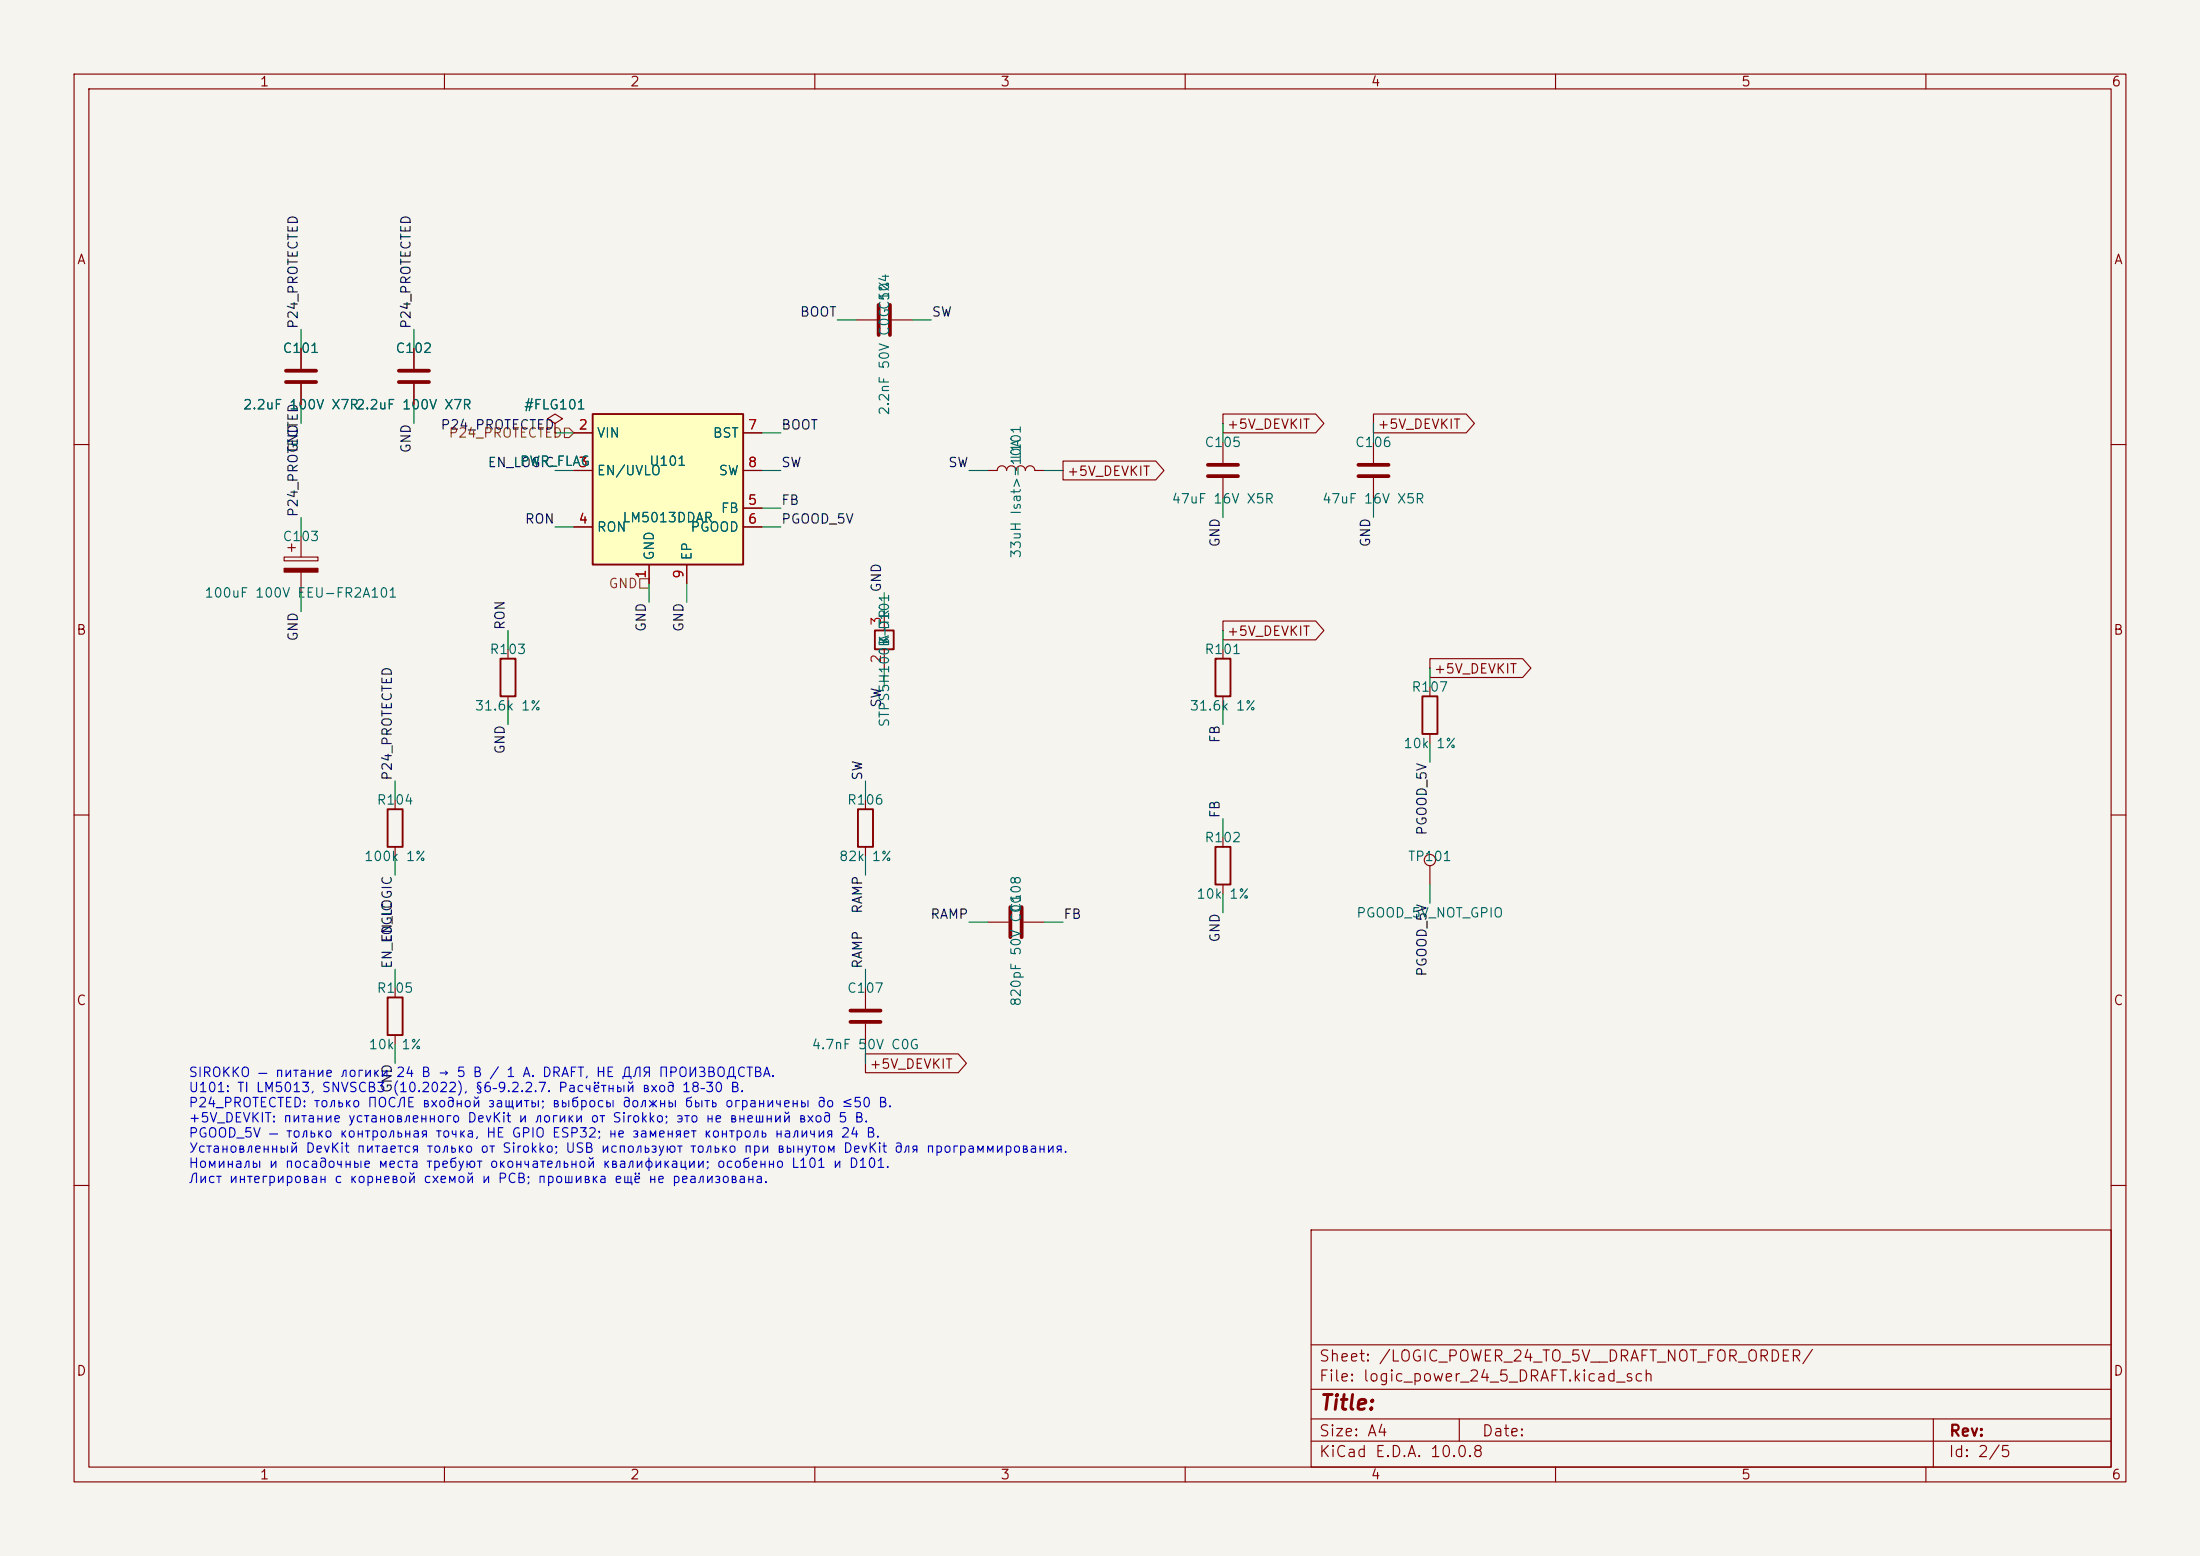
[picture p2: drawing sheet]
<svg xmlns="http://www.w3.org/2000/svg" width="297mm" height="210mm" viewBox="0 0 297 210" stroke-linecap="round" stroke-linejoin="round" font-family="sans-serif">
<path d="M0 0h297v210h-297z" fill="#f5f4ef" stroke="#f5f4ef" stroke-width=".14"/>
<g fill="none" stroke="#840000" stroke-width=".15">
<path d="M10 10h277v190h-277zM12 12h273v186h-273zM60 10v2M110 10v2M160 10v2M210 10v2M260 10v2M40.6 47v2.8M40.6 51.8v2.8M55.9 47v2.8M55.9 51.8v2.8M74.9 57.2l1-.7-1-.6-1 .6 1 .7v1.2"/>
<path d="M74.9 58.4h.1M165.1 59.7v2.8M185.4 59.7v2.8M10 60h2M133.3 63.5h1.3a.64 .64 0 0 1 .7-.6 .64 .64 0 0 1 .6 .6 .64 .64 0 0 1 .6-.6 .64 .64 0 0 1 .7 .6 .64 .64 0 0 1 .6-.6 .64 .64 0 0 1 .6 .6 .64 .64 0 0 1 .7-.6 .64 .64 0 0 1 .6 .6h1.3M165.1 64.5v2.8M185.4 64.5v2.8M285 60h2M68.6 87.6v1.3M68.6 94v1.3M165.1 87.6v1.3M165.1 94v1.3"/>
<path d="M193 92.7v1.3M193 99.1v1.2M10 110h2M116.8 108v1.2M116.8 114.3v1.3M165.1 113v1.3M165.1 119.4v1.3M193 116.8v2.6M285 110h2M53.3 133.4v1.2M53.3 139.7v1.3M116.8 133.4v2.7"/>
<path d="M116.8 138.2v2.8M133.3 124.5h2.8M138.2 124.5h2.8M10 160h2M177 166h108v32h-108zM285 160h2M60 198v2M110 198v2M160 198v2M177 194.5h108M177 191.5h108M177 187.5h108"/>
<path d="M177 181.5h108M197 191.5v3M210 198v2M260 198v2M261 191.5v6.5"/>
<circle cx="193" cy="116.1" r=".76"/>
</g>
<path d="M38.6 50h4.1M38.6 51.6h4.1M53.8 50h4.1M53.8 51.6h4.1M163.1 62.7h4M163.1 64.3h4M183.4 62.7h4.1M183.4 64.3h4.1M114.8 136.4h4.1M114.8 137.9h4.1M136.4 122.4v4.1M137.9 122.4v4.1" fill="none" stroke="#840000" stroke-width=".51"/>
<path d="M67.6 88.9h2v5.1h-2zM164.1 88.9h2v5.1h-2zM192 94h2.1v5.1h-2.1zM115.8 109.2h2.1v5.1h-2.1zM164.1 114.3h2v5.1h-2zM52.3 134.6h2.1v5.1h-2.1z" fill="none" stroke="#840000" stroke-width=".25"/>
<path d="M80 55.9h20.3v20.3h-20.3z" fill="#ffffc2"/>
<path d="M80 55.9h20.3v20.3h-20.3zM118.1 85.1h2.5v2.5h-2.5zM52.3 109.2h2.1v5.1h-2.1z" fill="none" stroke="#840000" stroke-width=".25"/>
<g fill="none" stroke="#840000" stroke-width=".15">
<path d="M40.6 47v2.8M40.6 51.8v2.8M55.9 47v2.8M55.9 51.8v2.8M74.9 58.4h.1M77.5 58.4h2.5M100.3 58.4h2.6M115.6 43.2h2.8M120.4 43.2h2.8M165.1 55.9h12.5l1.1 1.3-1.1 1.2h-12.5zM185.4 55.9h12.5l1.2 1.3-1.2 1.2h-12.5zM38.4 75.2h4.5v.5h-4.5z"/>
<path d="M38.9 73.9h1M39.4 73.4v1M40.6 72.4v2.8M40.6 77.2v2.8M77.5 63.5h2.5M77.5 71.1h2.5M87.6 76.2v2.5M92.7 76.2v2.5M100.3 63.5h2.6M100.3 71.1h2.6M100.3 68.6h2.6M143.5 62.2h12.5l1.1 1.3-1.1 1.3h-12.5z"/>
<path d="M119.4 82.6v2.5M119.4 87.6v2.6M165.1 83.8h12.5l1.1 1.3-1.1 1.3h-12.5zM193 88.9h12.6l1.1 1.3-1.1 1.2h-12.6zM53.3 108v1.2M53.3 114.3v1.3M116.8 142.2h12.6l1.1 1.3-1.1 1.3h-12.6z"/>
</g>
<path d="M38.4 76.7h4.5v.5h-4.5z" fill="#840000" stroke="#840000" stroke-width=".15"/>
<path d="M118.6 41.1v4.1M120.1 41.1v4.1" fill="none" stroke="#840000" stroke-width=".51"/>
<path d="M76.2 57.8h.6l.7 .6-.7 .7h-.6zM86.4 78.1h1.2v1.3h-1.2z" fill="none" stroke="#725600" stroke-width=".15"/>
<g fill="none" stroke="#009600" stroke-width=".15">
<path d="M40.6 44.5v2.5M40.6 54.6v2.6M55.9 44.5v2.5M55.9 54.6v2.6M74.9 58.4h2.6M102.9 58.4h2.5M113 43.2h2.6M123.2 43.2h2.5M165.1 57.2v2.5M185.4 57.2v2.5M40.6 69.9v2.5M74.9 71.1h2.6"/>
<path d="M74.9 63.5h2.6M87.6 78.7v2.6M92.7 78.7v2.6M102.9 71.1h2.5M102.9 63.5h2.5M102.9 68.6h2.5M130.8 63.5h2.5M141 63.5h2.5M165.1 67.3v2.6M185.4 67.3v2.6M40.6 80v2.6M68.6 85.1v2.5"/>
<path d="M68.6 95.3v2.5M119.4 80v2.6M119.4 90.2v2.5M165.1 85.1v2.5M165.1 95.3v2.5M193 90.2v2.5M53.3 105.4v2.6M53.3 115.6v2.5M116.8 105.4v2.6M116.8 115.6v2.5M165.1 110.5v2.5M193 100.3v2.6"/>
<path d="M193 119.4v2.5M53.3 130.8v2.6M116.8 130.8v2.6M130.8 124.5h2.5M141 124.5h2.5M165.1 120.7v2.5M53.3 141v2.5M116.8 141v2.5"/>
</g>
<text font-size="2" fill="#840000" x="178" y="190.8">Title:</text>
<g font-size="1.5" fill="#840000">
<text x="178" y="184.1">Sheet: /LOGIC_POWER_24_TO_5V__DRAFT_NOT_FOR_ORDER/</text>
<text x="178" y="186.8">File: logic_power_24_5_DRAFT.kicad_sch</text>
<text x="178" y="197">KiCad E.D.A. 10.0.8</text>
<text x="178" y="194.2">Size: A4</text>
<text x="200" y="194.2">Date:</text>
<text x="263" y="197">Id: 2/5</text>
<text x="263" y="194.2">Rev:</text>
</g>
<g font-size="1.3" fill="#840000">
<text x="35" y="12">1</text>
<text x="85" y="12">2</text>
<text x="135" y="12">3</text>
<text x="185" y="12">4</text>
<text x="235" y="12">5</text>
<text x="285" y="12">6</text>
<text x="10.3" y="36">A</text>
<text x="285.3" y="36">A</text>
<text x="165.5" y="58.2">+5V_DEVKIT</text>
<text x="185.9" y="58.2">+5V_DEVKIT</text>
<text x="144" y="64.6">+5V_DEVKIT</text>
<text x="10.2" y="86">B</text>
<text x="165.5" y="86.1">+5V_DEVKIT</text>
<text x="285.2" y="86">B</text>
<text x="193.5" y="91.2">+5V_DEVKIT</text>
<text x="10.2" y="136">C</text>
<text x="285.2" y="136">C</text>
<text x="117.3" y="144.6">+5V_DEVKIT</text>
<text x="10.2" y="186">D</text>
<text x="285.2" y="186">D</text>
<text x="35" y="200">1</text>
<text x="85" y="200">2</text>
<text x="135" y="200">3</text>
<text x="185" y="200">4</text>
<text x="235" y="200">5</text>
<text x="285" y="200">6</text>
</g>
<g font-size="1.3" fill="#006464">
<text x="120.3" y="40.7" transform="rotate(-90 120.3 40.7)">5%</text>
<text x="38.1" y="48">C101</text>
<text x="53.3" y="48">C102</text>
<text x="32.7" y="55.6">2.2uF 100V X7R2.2uF 100V X7R</text>
<text x="70.7" y="55.6">#FLG101</text>
<text x="80.5" y="59.4">VIN</text>
<text x="96.1" y="59.4">BST</text>
<text x="120.3" y="56.2" transform="rotate(-90 120.3 56.2)">2.2nF 50V C0GC104</text>
<text x="70.1" y="63.2">PWR_FLAG</text>
<text x="80.5" y="64.5">EN/UVLO</text>
<text x="87.6" y="63.2">U101</text>
<text x="96.9" y="64.5">SW</text>
<text x="138.1" y="62.1" transform="rotate(-90 138.1 62.1)">L101</text>
<text x="162.5" y="60.7">C105</text>
<text x="182.8" y="60.7">C106</text>
<text x="83.9" y="70.8">LM5013DDAR</text>
<text x="97.2" y="69.5">FB</text>
<text x="158.1" y="68.3">47uF 16V X5R</text>
<text x="178.4" y="68.3">47uF 16V X5R</text>
<text x="38.1" y="73.4">C103</text>
<text x="80.5" y="72.1">RON</text>
<text x="88.6" y="75.7" transform="rotate(-90 88.6 75.7)">GND</text>
<text x="93.1" y="72.1">PGOOD</text>
<text x="93.7" y="75.7" transform="rotate(-90 93.7 75.7)">EP</text>
<text x="138.1" y="75.4" transform="rotate(-90 138.1 75.4)">33uH Isat&gt;=10A</text>
<text x="27.5" y="81">100uF 100V EEU-FR2A101</text>
<text x="66" y="88.6">R103</text>
<text x="120.3" y="87.1" transform="rotate(-90 120.3 87.1)">K</text>
<text x="120.3" y="86.9" transform="rotate(-90 120.3 86.9)">A D101</text>
<text x="162.5" y="88.6">R101</text>
<text x="190.5" y="93.7">R107</text>
<text x="64" y="96.2">31.6k 1%</text>
<text x="120.3" y="98.2" transform="rotate(-90 120.3 98.2)">STPS5H100B-TR</text>
<text x="160.5" y="96.2">31.6k 1%</text>
<text x="189.4" y="101.3">10k</text>
<text x="193.8" y="101.3">1%</text>
<text x="50.8" y="108.9">R104</text>
<text x="114.3" y="108.9">R106</text>
<text x="162.5" y="114">R102</text>
<text x="49.1" y="116.5">100k 1%</text>
<text x="113.2" y="116.5">82k</text>
<text x="117.6" y="116.5">1%</text>
<text x="190" y="116.5">TP101</text>
<text x="138.1" y="123.2" transform="rotate(-90 138.1 123.2)">C108</text>
<text x="161.4" y="121.6">10k</text>
<text x="165.8" y="121.6">1%</text>
<text x="183" y="124.2">PGOOD_5V_NOT_GPIO</text>
<text x="50.8" y="134.3">R105</text>
<text x="114.3" y="134.3">C107</text>
<text x="138.1" y="135.9" transform="rotate(-90 138.1 135.9)">820pF 50V C0G</text>
<text x="49.7" y="141.9">10k</text>
<text x="54.1" y="141.9">1%</text>
<text x="109.5" y="141.9">4.7nF 50V C0G</text>
</g>
<g font-size="1.3" fill="#0f0f0f">
<text x="40.5" y="44.5" transform="rotate(-90 40.5 44.5)">P24_PROTECTED</text>
<text x="55.8" y="44.5" transform="rotate(-90 55.8 44.5)">P24_PROTECTED</text>
<text x="107.9" y="43.1">BOOT</text>
<text x="125.7" y="43.1">SW</text>
<text x="59.4" y="58.3">P24_PROTECTED</text>
<text x="105.4" y="58.3">BOOT</text>
<text x="40.5" y="61.2" transform="rotate(-90 40.5 61.2)">GND</text>
<text x="55.8" y="61.2" transform="rotate(-90 55.8 61.2)">GND</text>
<text x="65.8" y="63.4">EN_LOGIC</text>
<text x="105.4" y="63.4">SW</text>
<text x="127.9" y="63.4">SW</text>
<text x="40.5" y="69.9" transform="rotate(-90 40.5 69.9)">P24_PROTECTED</text>
<text x="70.8" y="71">RON</text>
<text x="105.4" y="71">PGOOD_5V</text>
<text x="105.4" y="68.5">FB</text>
<text x="165" y="73.9" transform="rotate(-90 165 73.9)">GND</text>
<text x="185.3" y="73.9" transform="rotate(-90 185.3 73.9)">GND</text>
<text x="119.3" y="80" transform="rotate(-90 119.3 80)">GND</text>
<text x="40.5" y="86.6" transform="rotate(-90 40.5 86.6)">GND</text>
<text x="68.5" y="85.1" transform="rotate(-90 68.5 85.1)">RON</text>
<text x="87.5" y="85.4" transform="rotate(-90 87.5 85.4)">GND</text>
<text x="92.6" y="85.4" transform="rotate(-90 92.6 85.4)">GND</text>
<text x="119.3" y="95.6" transform="rotate(-90 119.3 95.6)">SW</text>
<text x="68.5" y="101.9" transform="rotate(-90 68.5 101.9)">GND</text>
<text x="165" y="100.4" transform="rotate(-90 165 100.4)">FB</text>
<text x="53.2" y="105.4" transform="rotate(-90 53.2 105.4)">P24_PROTECTED</text>
<text x="116.7" y="105.4" transform="rotate(-90 116.7 105.4)">SW</text>
<text x="165" y="110.5" transform="rotate(-90 165 110.5)">FB</text>
<text x="192.9" y="112.8" transform="rotate(-90 192.9 112.8)">PGOOD_5V</text>
<text x="116.7" y="123.4" transform="rotate(-90 116.7 123.4)">RAMP</text>
<text x="125.5" y="124.3">RAMP</text>
<text x="143.5" y="124.3">FB</text>
<text x="53.2" y="130.8" transform="rotate(-90 53.2 130.8)">EN_LOGIC</text>
<text x="116.7" y="130.8" transform="rotate(-90 116.7 130.8)">RAMP</text>
<text x="165" y="127.3" transform="rotate(-90 165 127.3)">GND</text>
<text x="192.9" y="131.9" transform="rotate(-90 192.9 131.9)">PGOOD_5V</text>
<text x="53.2" y="147.6" transform="rotate(-90 53.2 147.6)">GND</text>
</g>
<g font-size="1.3" fill="#725600">
<text x="60.5" y="59.4">P24_PROTECTED</text>
<text x="82.1" y="79.7">GND</text>
</g>
<g font-size="1.3" fill="#a90000">
<text x="78" y="58.3">2</text>
<text x="100.9" y="58.3">7</text>
<text x="78" y="63.4">3</text>
<text x="100.9" y="63.4">8</text>
<text x="78" y="71">4</text>
<text x="100.9" y="68.4">5</text>
<text x="100.9" y="71">6</text>
<text x="87.5" y="78.2" transform="rotate(-90 87.5 78.2)">1</text>
<text x="92.6" y="78.2" transform="rotate(-90 92.6 78.2)">9</text>
<text x="119.2" y="89.6" transform="rotate(-90 119.2 89.6)">2</text>
<text x="119.2" y="84.6" transform="rotate(-90 119.2 84.6)">3</text>
</g>
<g font-size="1.3" fill="#0000c2">
<text x="25.4" y="145.7">SIROKKO — питание логики 24 В → 5 В / 1 А. DRAFT, НЕ ДЛЯ ПРОИЗВОДСТВА.</text>
<text x="25.4" y="147.7">U101: TI LM5013, SNVSCB3 (10.2022), §6–9.2.2.7. Расчётный вход 18–30 В.</text>
<text x="25.4" y="149.8">P24_PROTECTED: только ПОСЛЕ входной защиты; выбросы должны быть ограничены до ≤50 В.</text>
<text x="25.4" y="151.8">+5V_DEVKIT: питание установленного DevKit и логики от Sirokko; это не внешний вход 5 В.</text>
<text x="25.4" y="153.9">PGOOD_5V — только контрольная точка, НЕ GPIO ESP32; не заменяет контроль наличия 24 В.</text>
<text x="25.4" y="155.9">Установленный DevKit питается только от Sirokko; USB используют только при вынутом DevKit для программирования.</text>
<text x="25.4" y="157.9">Номиналы и посадочные места требуют окончательной квалификации; особенно L101 и D101.</text>
<text x="25.4" y="160">Лист интегрирован с корневой схемой и PCB; прошивка ещё не реализована.</text>
</g>
</svg>
